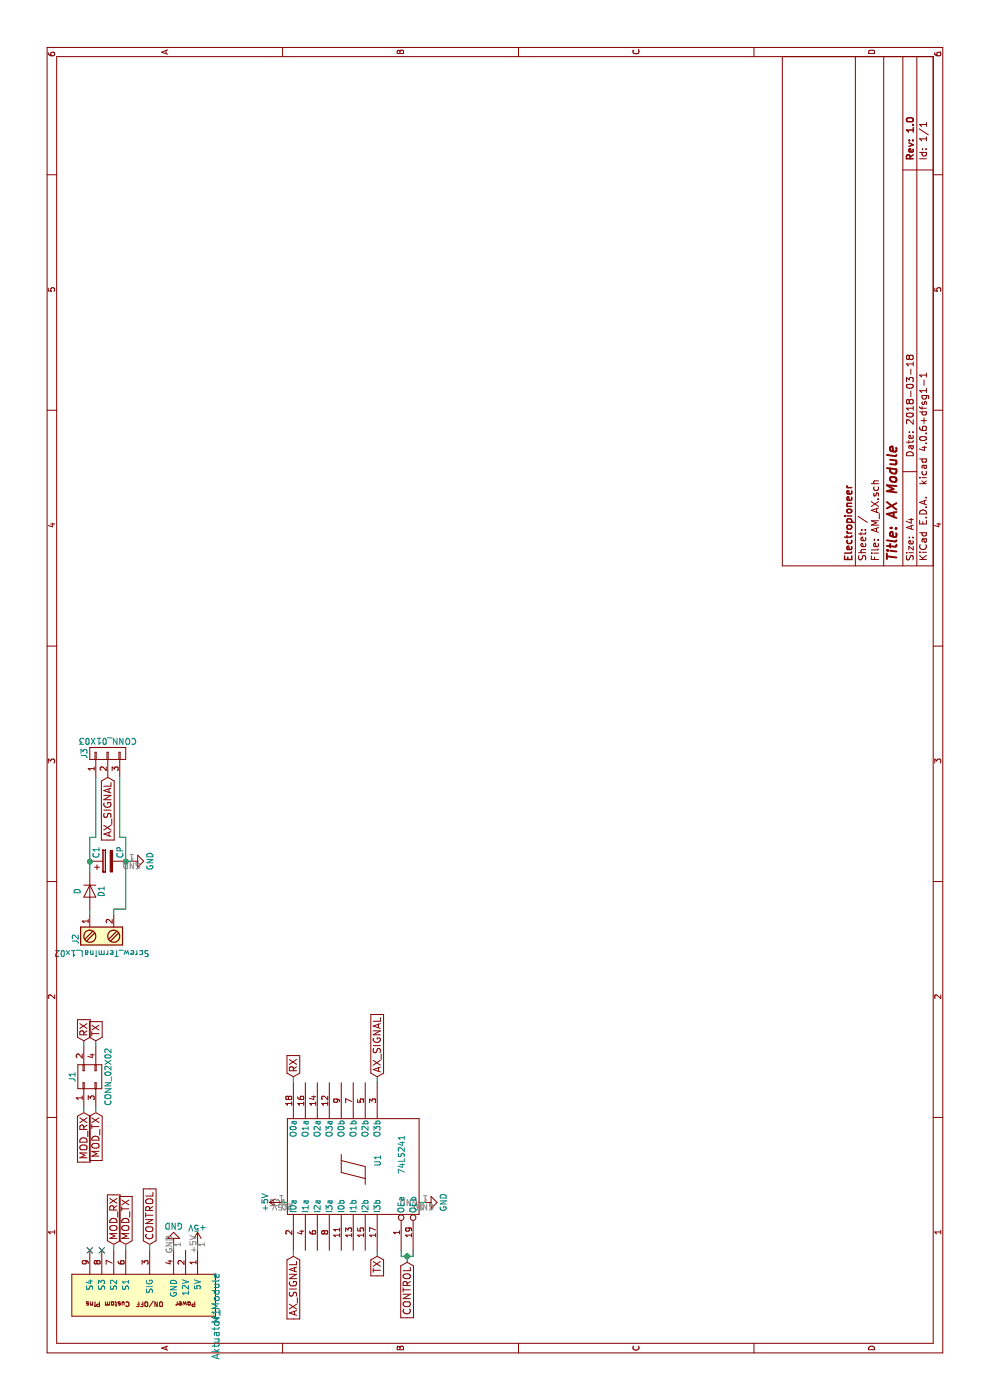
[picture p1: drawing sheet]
EESchema Schematic File Version 2
LIBS:power
LIBS:device
LIBS:transistors
LIBS:conn
LIBS:linear
LIBS:regul
LIBS:74xx
LIBS:cmos4000
LIBS:adc-dac
LIBS:memory
LIBS:xilinx
LIBS:microcontrollers
LIBS:dsp
LIBS:microchip
LIBS:analog_switches
LIBS:motorola
LIBS:texas
LIBS:intel
LIBS:audio
LIBS:interface
LIBS:digital-audio
LIBS:philips
LIBS:display
LIBS:cypress
LIBS:siliconi
LIBS:opto
LIBS:atmel
LIBS:contrib
LIBS:valves
LIBS:Zilog
LIBS:zetex
LIBS:Xicor
LIBS:Worldsemi
LIBS:wiznet
LIBS:video
LIBS:ttl_ieee
LIBS:triac_thyristor
LIBS:transf
LIBS:switches
LIBS:supertex
LIBS:stm32
LIBS:stm8
LIBS:silabs
LIBS:sensors
LIBS:rfcom
LIBS:relays
LIBS:references
LIBS:pspice
LIBS:Power_Management
LIBS:powerint
LIBS:Oscillators
LIBS:onsemi
LIBS:nxp_armmcu
LIBS:nxp
LIBS:nordicsemi
LIBS:msp430
LIBS:motors
LIBS:motor_drivers
LIBS:modules
LIBS:microchip_pic32mcu
LIBS:microchip_pic24mcu
LIBS:microchip_pic18mcu
LIBS:microchip_pic16mcu
LIBS:microchip_pic12mcu
LIBS:microchip_pic10mcu
LIBS:microchip_dspic33dsc
LIBS:mechanical
LIBS:maxim
LIBS:logo
LIBS:leds
LIBS:Lattice
LIBS:ir
LIBS:hc11
LIBS:graphic
LIBS:gennum
LIBS:ftdi
LIBS:ESD_Protection
LIBS:elec-unifil
LIBS:diode
LIBS:dc-dc
LIBS:cmos_ieee
LIBS:brooktre
LIBS:bosch
LIBS:bbd
LIBS:battery_management
LIBS:analog_devices
LIBS:Altera
LIBS:allegro
LIBS:actel
LIBS:ac-dc
LIBS:74xgxx
LIBS:aktuator_module
LIBS:AM_AX-cache
EELAYER 25 0
EELAYER END
$Descr A4 11693 8268
encoding utf-8
Sheet 1 1
Title "AX Module"
Date "2018-03-18"
Rev "1.0"
Comp "Electropioneer"
Comment1 ""
Comment2 ""
Comment3 ""
Comment4 ""
$EndDescr
$Comp
L 74LS241 U1
U 1 1
P 1950 2950
F 0 "U1" H 2000 2750 50  0000 C CNN
F 1 "74LS241" H 2050 2550 50  0000 C CNN
F 2 "Housings_DIP:DIP-20_W7.62mm" H 1950 2950 50  0001 C CNN
F 3 "" H 1950 2950 50  0001 C CNN
	1    1950 2950
	1    0    0    -1  
$EndComp
Text GLabel 1150 3400 0    60   Input ~ 0
CONTROL
Text GLabel 1200 3150 0    60   Input ~ 0
TX
Text GLabel 1200 2450 0    60   Input ~ 0
AX_SIGNAL
Text GLabel 2700 3150 2    60   Input ~ 0
AX_SIGNAL
Text GLabel 2700 2450 2    60   Input ~ 0
RX
$Comp
L +5V #PWR01
U 1 1
P 1650 2350
F 0 "#PWR01" H 1650 2200 50  0001 C CNN
F 1 "+5V" H 1650 2490 50  0000 C CNN
F 2 "" H 1650 2350 50  0001 C CNN
F 3 "" H 1650 2350 50  0001 C CNN
	1    1650 2350
	1    0    0    -1  
$EndComp
$Comp
L GND #PWR02
U 1 1
P 1650 3550
F 0 "#PWR02" H 1650 3300 50  0001 C CNN
F 1 "GND" H 1650 3400 50  0000 C CNN
F 2 "" H 1650 3550 50  0001 C CNN
F 3 "" H 1650 3550 50  0001 C CNN
	1    1650 3550
	1    0    0    -1  
$EndComp
$Comp
L CONN_02X02 J1
U 1 1
P 2700 750
F 0 "J1" H 2700 900 50  0000 C CNN
F 1 "CONN_02X02" H 2700 600 50  0000 C CNN
F 2 "Pin_Headers:Pin_Header_Straight_2x02_Pitch2.54mm" H 2700 -450 50  0001 C CNN
F 3 "" H 2700 -450 50  0001 C CNN
	1    2700 750 
	1    0    0    -1  
$EndComp
Text GLabel 3000 800  2    60   Input ~ 0
TX
Text GLabel 3000 700  2    60   Input ~ 0
RX
Text GLabel 2400 800  0    60   Input ~ 0
MOD_TX
Text GLabel 2400 700  0    60   Input ~ 0
MOD_RX
$Comp
L Aktuator_Module M1
U 1 1
P 700 1800
F 0 "M1" H 700 1800 60  0000 C CNN
F 1 "Aktuator_Module" H 700 1800 60  0000 C CNN
F 2 "Aktuator_Module:Aktuator_Module" H 700 1800 60  0001 C CNN
F 3 "" H 700 1800 60  0001 C CNN
	1    700  1800
	1    0    0    -1  
$EndComp
$Comp
L +5V #PWR03
U 1 1
P 1300 1650
F 0 "#PWR03" H 1300 1500 50  0001 C CNN
F 1 "+5V" H 1300 1790 50  0000 C CNN
F 2 "" H 1300 1650 50  0001 C CNN
F 3 "" H 1300 1650 50  0001 C CNN
	1    1300 1650
	0    1    1    0   
$EndComp
$Comp
L GND #PWR04
U 1 1
P 1300 1450
F 0 "#PWR04" H 1300 1200 50  0001 C CNN
F 1 "GND" H 1300 1300 50  0000 C CNN
F 2 "" H 1300 1450 50  0001 C CNN
F 3 "" H 1300 1450 50  0001 C CNN
	1    1300 1450
	0    -1   -1   0   
$EndComp
Text GLabel 1300 1250 2    60   Input ~ 0
CONTROL
Text GLabel 1300 950  2    60   Input ~ 0
MOD_RX
Text GLabel 1300 1050 2    60   Input ~ 0
MOD_TX
NoConn ~ 1250 850 
NoConn ~ 1250 750 
$Comp
L CONN_01X03 J3
U 1 1
P 5400 900
F 0 "J3" H 5400 1100 50  0000 C CNN
F 1 "CONN_01X03" V 5500 900 50  0000 C CNN
F 2 "Pin_Headers:Pin_Header_Straight_1x03_Pitch2.54mm" H 5400 900 50  0001 C CNN
F 3 "" H 5400 900 50  0001 C CNN
	1    5400 900 
	1    0    0    -1  
$EndComp
Wire Wire Line
	1200 3350 1250 3350
Wire Wire Line
	1200 3350 1200 3450
Wire Wire Line
	1200 3450 1250 3450
Wire Wire Line
	1200 3400 1150 3400
Connection ~ 1200 3400
Wire Wire Line
	1200 2450 1250 2450
Wire Wire Line
	1200 3150 1250 3150
Wire Wire Line
	2700 3150 2650 3150
Wire Wire Line
	2650 2450 2700 2450
Wire Wire Line
	1650 3500 1650 3550
Wire Wire Line
	1650 2400 1650 2350
Wire Wire Line
	2400 700  2450 700 
Wire Wire Line
	2400 800  2450 800 
Wire Wire Line
	2950 700  3000 700 
Wire Wire Line
	3000 800  2950 800 
Wire Wire Line
	1300 1450 1250 1450
Wire Wire Line
	1250 1650 1300 1650
Wire Wire Line
	1250 950  1300 950 
Wire Wire Line
	1250 1050 1300 1050
Wire Wire Line
	1250 1250 1300 1250
$Comp
L Screw_Terminal_1x02 J2
U 1 1
P 3850 850
F 0 "J2" H 3850 1100 50  0000 C TNN
F 1 "Screw_Terminal_1x02" V 3700 850 50  0000 C TNN
F 2 "Connectors_Terminal_Blocks:TerminalBlock_Pheonix_MKDS1.5-2pol" H 3850 625 50  0001 C CNN
F 3 "" H 3825 850 50  0001 C CNN
	1    3850 850 
	1    0    0    -1  
$EndComp
$Comp
L CP C1
U 1 1
P 4500 900
F 0 "C1" H 4525 1000 50  0000 L CNN
F 1 "CP" H 4525 800 50  0000 L CNN
F 2 "Capacitors_SMD:CP_Elec_5x5.3" H 4538 750 50  0001 C CNN
F 3 "" H 4500 900 50  0001 C CNN
	1    4500 900 
	1    0    0    -1  
$EndComp
Text GLabel 5200 900  0    60   Input ~ 0
AX_SIGNAL
$Comp
L D D1
U 1 1
P 4250 750
F 0 "D1" H 4250 850 50  0000 C CNN
F 1 "D" H 4250 650 50  0000 C CNN
F 2 "Diodes_SMD:D_SMB_Standard" H 4250 750 50  0001 C CNN
F 3 "" H 4250 750 50  0001 C CNN
	1    4250 750 
	-1   0    0    1   
$EndComp
Wire Wire Line
	4050 750  4100 750 
Wire Wire Line
	4400 750  4700 750 
Wire Wire Line
	4700 750  4700 800 
Connection ~ 4500 750 
Wire Wire Line
	4050 950  4100 950 
Wire Wire Line
	4100 950  4100 1050
Wire Wire Line
	4100 1050 4700 1050
Wire Wire Line
	4700 1050 4700 1000
Connection ~ 4500 1050
$Comp
L GND #PWR05
U 1 1
P 4500 1100
F 0 "#PWR05" H 4500 850 50  0001 C CNN
F 1 "GND" H 4500 950 50  0000 C CNN
F 2 "" H 4500 1100 50  0001 C CNN
F 3 "" H 4500 1100 50  0001 C CNN
	1    4500 1100
	1    0    0    -1  
$EndComp
Wire Wire Line
	4500 1050 4500 1100
Wire Wire Line
	4700 800  5200 800 
Wire Wire Line
	4700 1000 5200 1000
$EndSCHEMATC
